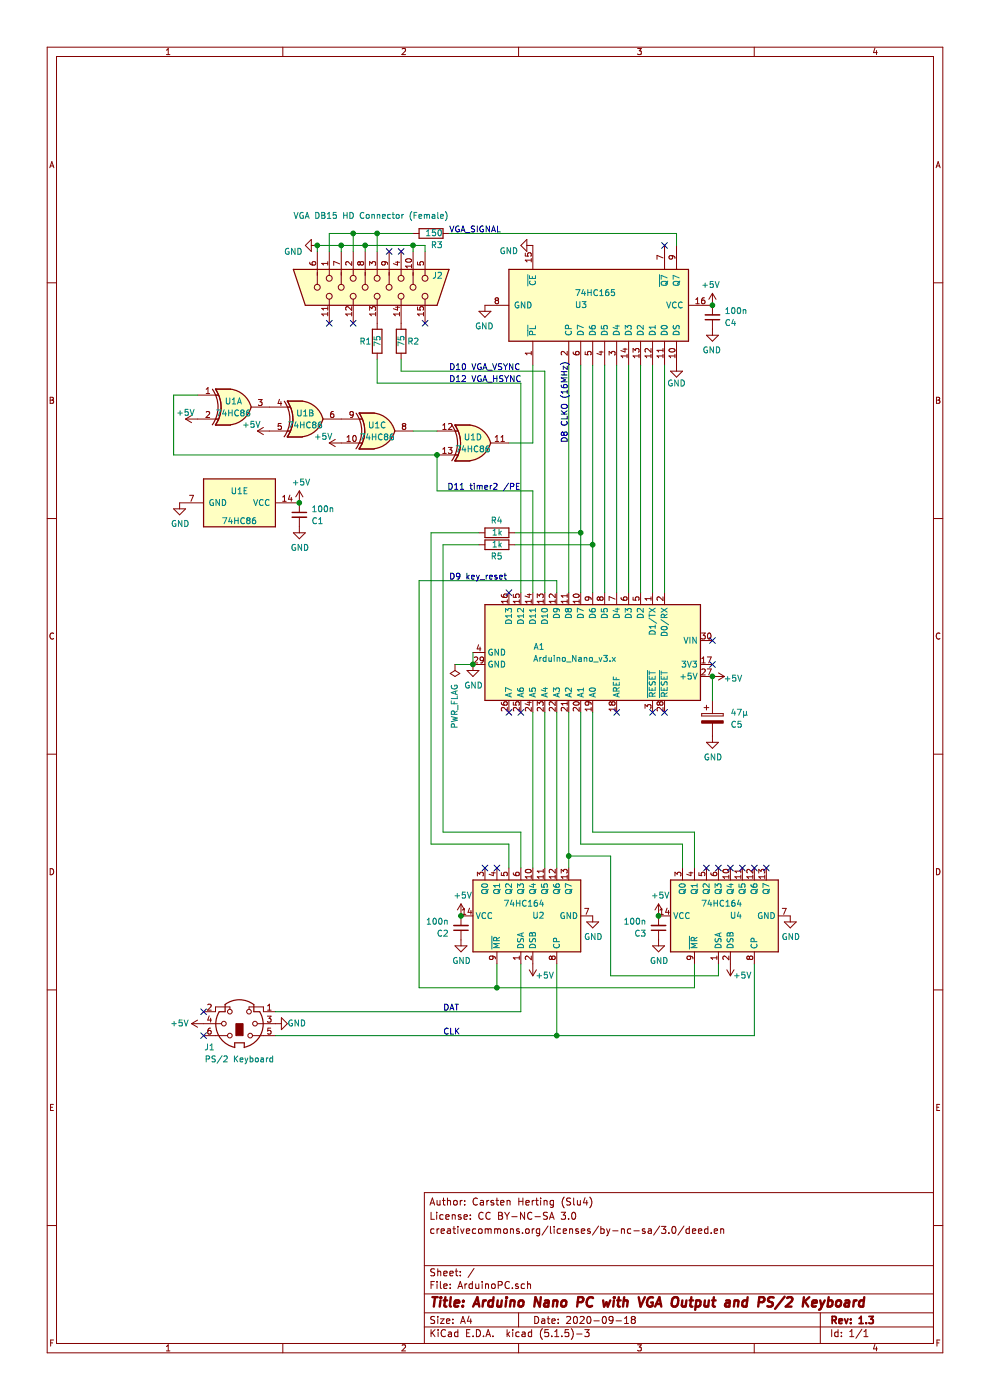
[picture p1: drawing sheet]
EESchema Schematic File Version 4
EELAYER 30 0
EELAYER END
$Descr A4 8268 11693 portrait
encoding utf-8
Sheet 1 1
Title "Arduino Nano PC with VGA Output and PS/2 Keyboard"
Date "2020-09-18"
Rev "1.3"
Comp ""
Comment1 ""
Comment2 "creativecommons.org/licenses/by-nc-sa/3.0/deed.en"
Comment3 "License: CC BY-NC-SA 3.0"
Comment4 "Author: Carsten Herting (Slu4)"
$EndDescr
$Comp
L MCU_Module:Arduino_Nano_v3.x A1
U 1 1
P 4950 5450
F 0 "A1" V 4900 5050 50  0000 R CNN
F 1 "Arduino_Nano_v3.x" V 5000 5650 50  0000 R CNN
F 2 "Module:Arduino_Nano" H 4950 5450 50  0001 C CIN
F 3 "http://www.mouser.com/pdfdocs/Gravitech_Arduino_Nano3_0.pdf" H 4950 5450 50  0001 C CNN
	1    4950 5450
	0    1    1    0   
$EndComp
$Comp
L power:PWR_FLAG #FLG01
U 1 1
P 3800 5550
F 0 "#FLG01" H 3800 5625 50  0001 C CNN
F 1 "PWR_FLAG" V 3800 5900 50  0000 C CNN
F 2 "" H 3800 5550 50  0001 C CNN
F 3 "~" H 3800 5550 50  0001 C CNN
	1    3800 5550
	-1   0    0    1   
$EndComp
$Comp
L power:+5V #PWR023
U 1 1
P 5950 5650
F 0 "#PWR023" H 5950 5500 50  0001 C CNN
F 1 "+5V" V 5965 5823 50  0000 C CNN
F 2 "" H 5950 5650 50  0001 C CNN
F 3 "" H 5950 5650 50  0001 C CNN
	1    5950 5650
	0    1    1    0   
$EndComp
$Comp
L ArduinoPC:74HC165 U3
U 1 1
P 5050 2550
F 0 "U3" V 5050 2300 50  0000 L CNN
F 1 "74HC165" V 5150 2300 50  0000 L CNN
F 2 "Package_DIP:DIP-16_W7.62mm" H 5050 2550 50  0001 C CNN
F 3 "http://www.ti.com/lit/gpn/sn74LS165" H 5050 2550 50  0001 C CNN
	1    5050 2550
	0    1    -1   0   
$EndComp
Wire Wire Line
	3950 5550 3950 5450
$Comp
L power:GND #PWR012
U 1 1
P 3950 5550
F 0 "#PWR012" H 3950 5300 50  0001 C CNN
F 1 "GND" H 3955 5377 50  0000 C CNN
F 2 "" H 3950 5550 50  0001 C CNN
F 3 "" H 3950 5550 50  0001 C CNN
	1    3950 5550
	1    0    0    -1  
$EndComp
NoConn ~ 5950 5550
NoConn ~ 5550 5950
NoConn ~ 5450 5950
NoConn ~ 5150 5950
NoConn ~ 4350 5950
NoConn ~ 4250 5950
$Comp
L Connector:Mini-DIN-6 J1
U 1 1
P 2000 8550
F 0 "J1" H 1750 8750 50  0000 C CNN
F 1 "PS/2 Keyboard" H 2000 8850 50  0000 C CNN
F 2 "ArduinoPC:FP_MINI_DIN_6_PS2" H 2000 8550 50  0001 C CNN
F 3 "http://service.powerdynamics.com/ec/Catalog17/Section%2011.pdf" H 2000 8550 50  0001 C CNN
	1    2000 8550
	1    0    0    1   
$EndComp
$Comp
L Connector:DB15_Female_HighDensity J2
U 1 1
P 3150 2400
F 0 "J2" V 3050 1850 50  0000 L CNN
F 1 "VGA DB15 HD Connector (Female)" V 2550 1800 50  0000 L CNN
F 2 "ArduinoPC:VGA DSUB15HD_female" H 2200 2800 50  0001 C CNN
F 3 " ~" H 2200 2800 50  0001 C CNN
	1    3150 2400
	0    -1   1    0   
$EndComp
NoConn ~ 5950 5350
NoConn ~ 1700 8650
NoConn ~ 1700 8450
$Comp
L power:GND #PWR04
U 1 1
P 2300 8550
F 0 "#PWR04" H 2300 8300 50  0001 C CNN
F 1 "GND" V 2300 8450 50  0000 R CNN
F 2 "" H 2300 8550 50  0001 C CNN
F 3 "" H 2300 8550 50  0001 C CNN
	1    2300 8550
	0    -1   -1   0   
$EndComp
$Comp
L power:+5V #PWR03
U 1 1
P 1700 8550
F 0 "#PWR03" H 1700 8400 50  0001 C CNN
F 1 "+5V" V 1700 8750 50  0000 C CNN
F 2 "" H 1700 8550 50  0001 C CNN
F 3 "" H 1700 8550 50  0001 C CNN
	1    1700 8550
	0    -1   -1   0   
$EndComp
$Comp
L power:GND #PWR013
U 1 1
P 4050 2550
F 0 "#PWR013" H 4050 2300 50  0001 C CNN
F 1 "GND" H 4055 2377 50  0000 C CNN
F 2 "" H 4050 2550 50  0001 C CNN
F 3 "" H 4050 2550 50  0001 C CNN
	1    4050 2550
	-1   0    0    -1  
$EndComp
$Comp
L power:+5V #PWR021
U 1 1
P 5950 2550
F 0 "#PWR021" H 5950 2400 50  0001 C CNN
F 1 "+5V" H 5965 2723 50  0000 C CNN
F 2 "" H 5950 2550 50  0001 C CNN
F 3 "" H 5950 2550 50  0001 C CNN
	1    5950 2550
	-1   0    0    -1  
$EndComp
$Comp
L Device:C_Small C4
U 1 1
P 5950 2650
F 0 "C4" H 6050 2700 50  0000 L CNN
F 1 "100n" H 6050 2600 50  0000 L CNN
F 2 "Capacitor_THT:C_Disc_D3.8mm_W2.6mm_P2.50mm" H 5950 2650 50  0001 C CNN
F 3 "~" H 5950 2650 50  0001 C CNN
	1    5950 2650
	1    0    0    1   
$EndComp
$Comp
L power:GND #PWR022
U 1 1
P 5950 2750
F 0 "#PWR022" H 5950 2500 50  0001 C CNN
F 1 "GND" H 5955 2577 50  0000 C CNN
F 2 "" H 5950 2750 50  0001 C CNN
F 3 "" H 5950 2750 50  0001 C CNN
	1    5950 2750
	-1   0    0    -1  
$EndComp
Connection ~ 5950 2550
$Comp
L power:GND #PWR014
U 1 1
P 4450 2050
F 0 "#PWR014" H 4450 1800 50  0001 C CNN
F 1 "GND" V 4400 1850 50  0000 C CNN
F 2 "" H 4450 2050 50  0001 C CNN
F 3 "" H 4450 2050 50  0001 C CNN
	1    4450 2050
	0    1    -1   0   
$EndComp
NoConn ~ 5550 2050
Wire Wire Line
	2650 2100 2650 2050
Wire Wire Line
	2650 2050 2850 2050
Wire Wire Line
	2850 2050 2850 2100
Wire Wire Line
	2850 2050 3050 2050
Wire Wire Line
	3050 2050 3050 2100
Connection ~ 2850 2050
Wire Wire Line
	3450 2100 3450 2050
Wire Wire Line
	3450 2050 3550 2050
Wire Wire Line
	3550 2050 3550 2100
Wire Wire Line
	3050 2050 3450 2050
Connection ~ 3050 2050
Connection ~ 3450 2050
Wire Wire Line
	2750 2100 2750 1950
Wire Wire Line
	2750 1950 2950 1950
Wire Wire Line
	2950 1950 2950 2100
Wire Wire Line
	2950 1950 3150 1950
Wire Wire Line
	3150 1950 3150 2100
Connection ~ 2950 1950
$Comp
L Device:R R3
U 1 1
P 3600 1950
F 0 "R3" V 3500 1850 50  0000 L CNN
F 1 "150" V 3600 1850 50  0000 L CNN
F 2 "Resistor_THT:R_Axial_DIN0207_L6.3mm_D2.5mm_P7.62mm_Horizontal" V 3530 1950 50  0001 C CNN
F 3 "~" H 3600 1950 50  0001 C CNN
	1    3600 1950
	0    -1   -1   0   
$EndComp
$Comp
L power:GND #PWR08
U 1 1
P 2650 2050
F 0 "#PWR08" H 2650 1800 50  0001 C CNN
F 1 "GND" V 2700 1850 50  0000 C CNN
F 2 "" H 2650 2050 50  0001 C CNN
F 3 "" H 2650 2050 50  0001 C CNN
	1    2650 2050
	0    1    1    0   
$EndComp
$Comp
L Device:R R2
U 1 1
P 3350 2850
F 0 "R2" H 3400 2850 50  0000 L CNN
F 1 "75" V 3350 2800 50  0000 L CNN
F 2 "Resistor_THT:R_Axial_DIN0207_L6.3mm_D2.5mm_P7.62mm_Horizontal" V 3280 2850 50  0001 C CNN
F 3 "~" H 3350 2850 50  0001 C CNN
	1    3350 2850
	1    0    0    -1  
$EndComp
$Comp
L Device:R R1
U 1 1
P 3150 2850
F 0 "R1" H 3000 2850 50  0000 L CNN
F 1 "75" V 3150 2800 50  0000 L CNN
F 2 "Resistor_THT:R_Axial_DIN0207_L6.3mm_D2.5mm_P7.62mm_Horizontal" V 3080 2850 50  0001 C CNN
F 3 "~" H 3150 2850 50  0001 C CNN
	1    3150 2850
	1    0    0    -1  
$EndComp
NoConn ~ 3250 2100
NoConn ~ 3350 2100
NoConn ~ 2750 2700
NoConn ~ 2950 2700
NoConn ~ 3550 2700
$Comp
L power:GND #PWR019
U 1 1
P 5650 3050
F 0 "#PWR019" H 5650 2800 50  0001 C CNN
F 1 "GND" H 5650 2900 50  0000 C CNN
F 2 "" H 5650 3050 50  0001 C CNN
F 3 "" H 5650 3050 50  0001 C CNN
	1    5650 3050
	-1   0    0    -1  
$EndComp
Text Notes 3750 1950 0    50   ~ 0
VGA_SIGNAL
Text Notes 3750 3100 0    50   ~ 0
D10 VGA_VSYNC
Text Notes 3750 3200 0    50   ~ 0
D12 VGA_HSYNC
Text Notes 4750 3700 1    50   ~ 0
D8 CLKO (16MHz)
Text Notes 3750 4850 0    50   ~ 0
D9 key_reset
Connection ~ 3950 5550
Text Notes 4350 4100 2    50   ~ 0
D11 timer2 /PE
$Comp
L Device:C_Small C1
U 1 1
P 2500 4300
F 0 "C1" H 2600 4250 50  0000 L CNN
F 1 "100n" H 2600 4350 50  0000 L CNN
F 2 "Capacitor_THT:C_Disc_D3.8mm_W2.6mm_P2.50mm" H 2500 4300 50  0001 C CNN
F 3 "~" H 2500 4300 50  0001 C CNN
	1    2500 4300
	1    0    0    -1  
$EndComp
$Comp
L power:GND #PWR07
U 1 1
P 2500 4400
F 0 "#PWR07" H 2500 4150 50  0001 C CNN
F 1 "GND" H 2505 4227 50  0000 C CNN
F 2 "" H 2500 4400 50  0001 C CNN
F 3 "" H 2500 4400 50  0001 C CNN
	1    2500 4400
	1    0    0    -1  
$EndComp
$Comp
L 74xx:74HC86 U1
U 1 1
P 1950 3400
F 0 "U1" H 1950 3450 50  0000 C CNN
F 1 "74HC86" H 1950 3350 50  0000 C CNN
F 2 "Package_DIP:DIP-14_W7.62mm" H 1950 3400 50  0001 C CNN
F 3 "http://www.ti.com/lit/gpn/sn74HC86" H 1950 3400 50  0001 C CNN
	1    1950 3400
	1    0    0    -1  
$EndComp
$Comp
L 74xx:74HC86 U1
U 2 1
P 2550 3500
F 0 "U1" H 2550 3550 50  0000 C CNN
F 1 "74HC86" H 2550 3450 50  0000 C CNN
F 2 "Package_DIP:DIP-14_W7.62mm" H 2550 3500 50  0001 C CNN
F 3 "http://www.ti.com/lit/gpn/sn74HC86" H 2550 3500 50  0001 C CNN
	2    2550 3500
	1    0    0    -1  
$EndComp
$Comp
L 74xx:74HC86 U1
U 3 1
P 3150 3600
F 0 "U1" H 3150 3650 50  0000 C CNN
F 1 "74HC86" H 3150 3550 50  0000 C CNN
F 2 "Package_DIP:DIP-14_W7.62mm" H 3150 3600 50  0001 C CNN
F 3 "http://www.ti.com/lit/gpn/sn74HC86" H 3150 3600 50  0001 C CNN
	3    3150 3600
	1    0    0    -1  
$EndComp
$Comp
L 74xx:74HC86 U1
U 4 1
P 3950 3700
F 0 "U1" H 3950 3750 50  0000 C CNN
F 1 "74HC86" H 3950 3650 50  0000 C CNN
F 2 "Package_DIP:DIP-14_W7.62mm" H 3950 3700 50  0001 C CNN
F 3 "http://www.ti.com/lit/gpn/sn74HC86" H 3950 3700 50  0001 C CNN
	4    3950 3700
	1    0    0    -1  
$EndComp
$Comp
L 74xx:74HC86 U1
U 5 1
P 2000 4200
F 0 "U1" V 1900 4200 50  0000 C CNN
F 1 "74HC86" V 2150 4200 50  0000 C CNN
F 2 "Package_DIP:DIP-14_W7.62mm" H 2000 4200 50  0001 C CNN
F 3 "http://www.ti.com/lit/gpn/sn74HC86" H 2000 4200 50  0001 C CNN
	5    2000 4200
	0    1    1    0   
$EndComp
$Comp
L power:+5V #PWR02
U 1 1
P 1650 3500
F 0 "#PWR02" H 1650 3350 50  0001 C CNN
F 1 "+5V" V 1700 3600 50  0000 C CNN
F 2 "" H 1650 3500 50  0001 C CNN
F 3 "" H 1650 3500 50  0001 C CNN
	1    1650 3500
	0    -1   -1   0   
$EndComp
$Comp
L power:+5V #PWR05
U 1 1
P 2250 3600
F 0 "#PWR05" H 2250 3450 50  0001 C CNN
F 1 "+5V" V 2300 3750 50  0000 C CNN
F 2 "" H 2250 3600 50  0001 C CNN
F 3 "" H 2250 3600 50  0001 C CNN
	1    2250 3600
	0    -1   -1   0   
$EndComp
$Comp
L power:+5V #PWR09
U 1 1
P 2850 3700
F 0 "#PWR09" H 2850 3550 50  0001 C CNN
F 1 "+5V" V 2900 3850 50  0000 C CNN
F 2 "" H 2850 3700 50  0001 C CNN
F 3 "" H 2850 3700 50  0001 C CNN
	1    2850 3700
	0    -1   -1   0   
$EndComp
Wire Wire Line
	1650 3300 1450 3300
Wire Wire Line
	1450 3300 1450 3800
$Comp
L power:GND #PWR01
U 1 1
P 1500 4200
F 0 "#PWR01" H 1500 3950 50  0001 C CNN
F 1 "GND" H 1505 4027 50  0000 C CNN
F 2 "" H 1500 4200 50  0001 C CNN
F 3 "" H 1500 4200 50  0001 C CNN
	1    1500 4200
	1    0    0    -1  
$EndComp
$Comp
L power:+5V #PWR06
U 1 1
P 2500 4200
F 0 "#PWR06" H 2500 4050 50  0001 C CNN
F 1 "+5V" H 2515 4373 50  0000 C CNN
F 2 "" H 2500 4200 50  0001 C CNN
F 3 "" H 2500 4200 50  0001 C CNN
	1    2500 4200
	1    0    0    -1  
$EndComp
Connection ~ 2500 4200
Wire Wire Line
	1450 3800 3650 3800
Wire Wire Line
	3800 5550 3950 5550
$Comp
L Device:CP C5
U 1 1
P 5950 6000
F 0 "C5" H 6100 5950 50  0000 L CNN
F 1 "47µ" H 6100 6050 50  0000 L CNN
F 2 "Capacitor_THT:CP_Radial_D6.3mm_P2.50mm" H 5988 5850 50  0001 C CNN
F 3 "~" H 5950 6000 50  0001 C CNN
	1    5950 6000
	1    0    0    -1  
$EndComp
$Comp
L power:GND #PWR024
U 1 1
P 5950 6150
F 0 "#PWR024" H 5950 5900 50  0001 C CNN
F 1 "GND" H 5955 5977 50  0000 C CNN
F 2 "" H 5950 6150 50  0001 C CNN
F 3 "" H 5950 6150 50  0001 C CNN
	1    5950 6150
	1    0    0    -1  
$EndComp
Wire Wire Line
	5950 5850 5950 5650
Connection ~ 5950 5650
NoConn ~ 6400 7250
NoConn ~ 6300 7250
NoConn ~ 6200 7250
NoConn ~ 6100 7250
NoConn ~ 6000 7250
NoConn ~ 5900 7250
NoConn ~ 4050 7250
$Comp
L 74xx:74HC164 U4
U 1 1
P 6000 7650
F 0 "U4" V 6000 7450 50  0000 L CNN
F 1 "74HC164" V 6100 7450 50  0000 L CNN
F 2 "Package_DIP:DIP-14_W7.62mm" H 6900 7350 50  0001 C CNN
F 3 "https://assets.nexperia.com/documents/data-sheet/74HC_HCT164.pdf" H 6900 7350 50  0001 C CNN
	1    6000 7650
	0    -1   -1   0   
$EndComp
Wire Wire Line
	6000 8150 6000 8050
Wire Wire Line
	5100 8150 6000 8150
Wire Wire Line
	4650 8650 4650 8050
$Comp
L power:+5V #PWR015
U 1 1
P 4450 8050
F 0 "#PWR015" H 4450 7900 50  0001 C CNN
F 1 "+5V" H 4550 8150 50  0000 C CNN
F 2 "" H 4450 8050 50  0001 C CNN
F 3 "" H 4450 8050 50  0001 C CNN
	1    4450 8050
	1    0    0    1   
$EndComp
$Comp
L power:+5V #PWR020
U 1 1
P 6100 8050
F 0 "#PWR020" H 6100 7900 50  0001 C CNN
F 1 "+5V" H 6200 8150 50  0000 C CNN
F 2 "" H 6100 8050 50  0001 C CNN
F 3 "" H 6100 8050 50  0001 C CNN
	1    6100 8050
	1    0    0    1   
$EndComp
$Comp
L power:GND #PWR018
U 1 1
P 5500 7850
F 0 "#PWR018" H 5500 7600 50  0001 C CNN
F 1 "GND" H 5505 7677 50  0000 C CNN
F 2 "" H 5500 7850 50  0001 C CNN
F 3 "" H 5500 7850 50  0001 C CNN
	1    5500 7850
	1    0    0    -1  
$EndComp
$Comp
L Device:C_Small C3
U 1 1
P 5500 7750
F 0 "C3" H 5600 7800 50  0000 L CNN
F 1 "100n" H 5600 7700 50  0000 L CNN
F 2 "Capacitor_THT:C_Disc_D3.8mm_W2.6mm_P2.50mm" H 5500 7750 50  0001 C CNN
F 3 "~" H 5500 7750 50  0001 C CNN
	1    5500 7750
	-1   0    0    1   
$EndComp
$Comp
L power:+5V #PWR017
U 1 1
P 5500 7650
F 0 "#PWR017" H 5500 7500 50  0001 C CNN
F 1 "+5V" H 5515 7823 50  0000 C CNN
F 2 "" H 5500 7650 50  0001 C CNN
F 3 "" H 5500 7650 50  0001 C CNN
	1    5500 7650
	1    0    0    -1  
$EndComp
$Comp
L power:GND #PWR025
U 1 1
P 6600 7650
F 0 "#PWR025" H 6600 7400 50  0001 C CNN
F 1 "GND" H 6605 7477 50  0000 C CNN
F 2 "" H 6600 7650 50  0001 C CNN
F 3 "" H 6600 7650 50  0001 C CNN
	1    6600 7650
	1    0    0    -1  
$EndComp
$Comp
L power:GND #PWR016
U 1 1
P 4950 7650
F 0 "#PWR016" H 4950 7400 50  0001 C CNN
F 1 "GND" H 4955 7477 50  0000 C CNN
F 2 "" H 4950 7650 50  0001 C CNN
F 3 "" H 4950 7650 50  0001 C CNN
	1    4950 7650
	1    0    0    -1  
$EndComp
$Comp
L 74xx:74HC164 U2
U 1 1
P 4350 7650
F 0 "U2" V 4350 7450 50  0000 L CNN
F 1 "74HC164" V 4450 7450 50  0000 L CNN
F 2 "Package_DIP:DIP-14_W7.62mm" H 5250 7350 50  0001 C CNN
F 3 "https://assets.nexperia.com/documents/data-sheet/74HC_HCT164.pdf" H 5250 7350 50  0001 C CNN
	1    4350 7650
	0    -1   -1   0   
$EndComp
Wire Wire Line
	4350 8450 4350 8050
Wire Wire Line
	2300 8450 4350 8450
Connection ~ 4650 8650
Text Notes 3700 8450 0    50   ~ 0
DAT
Text Notes 3700 8650 0    50   ~ 0
CLK
NoConn ~ 4150 7250
Wire Wire Line
	4950 6950 5800 6950
Wire Wire Line
	5800 6950 5800 7250
Wire Wire Line
	5700 7250 5700 7050
Wire Wire Line
	5700 7050 4850 7050
Wire Wire Line
	5100 7150 5100 8150
Wire Wire Line
	4750 7250 4750 7150
Wire Wire Line
	4750 7150 5100 7150
Wire Wire Line
	3450 3600 3650 3600
Wire Wire Line
	4250 7250 4250 7050
Wire Wire Line
	4450 7250 4450 5950
Wire Wire Line
	4550 5950 4550 7250
Wire Wire Line
	4650 7250 4650 5950
Wire Wire Line
	4750 7150 4750 5950
Connection ~ 4750 7150
Wire Wire Line
	4850 7050 4850 5950
Wire Wire Line
	4950 6950 4950 5950
Wire Wire Line
	4150 8250 5800 8250
Connection ~ 4150 8250
Wire Wire Line
	4150 8250 4150 8050
Connection ~ 2650 2050
Wire Wire Line
	5550 3050 5550 4950
Wire Wire Line
	5450 4950 5450 3050
Wire Wire Line
	5350 3050 5350 4950
Wire Wire Line
	5250 4950 5250 3050
Wire Wire Line
	5150 3050 5150 4950
Wire Wire Line
	5050 4950 5050 3050
Wire Wire Line
	4950 4950 4950 4550
Wire Wire Line
	4850 4950 4850 4450
Wire Wire Line
	5650 2050 5650 1950
Wire Wire Line
	5650 1950 3750 1950
Wire Wire Line
	3150 1950 3450 1950
Connection ~ 3150 1950
Wire Wire Line
	4350 4950 4350 3200
Wire Wire Line
	4350 3200 3150 3200
Wire Wire Line
	3150 3000 3150 3200
Wire Wire Line
	3350 3100 4550 3100
Wire Wire Line
	4550 3100 4550 4950
Wire Wire Line
	3350 3000 3350 3100
Wire Wire Line
	4650 4950 4650 4850
Wire Wire Line
	4650 4850 3500 4850
Wire Wire Line
	3500 4850 3500 8250
Wire Wire Line
	3500 8250 4150 8250
Wire Wire Line
	4450 4950 4450 4100
Wire Wire Line
	4250 3700 4450 3700
Wire Wire Line
	3650 4100 4450 4100
Wire Wire Line
	2300 8650 4650 8650
$Comp
L Device:R R4
U 1 1
P 4150 4450
F 0 "R4" V 4250 4400 50  0000 L CNN
F 1 "1k" V 4150 4400 50  0000 L CNN
F 2 "Resistor_THT:R_Axial_DIN0207_L6.3mm_D2.5mm_P7.62mm_Horizontal" V 4080 4450 50  0001 C CNN
F 3 "~" H 4150 4450 50  0001 C CNN
	1    4150 4450
	0    -1   -1   0   
$EndComp
$Comp
L Device:R R5
U 1 1
P 4150 4550
F 0 "R5" V 4050 4500 50  0000 L CNN
F 1 "1k" V 4150 4500 50  0000 L CNN
F 2 "Resistor_THT:R_Axial_DIN0207_L6.3mm_D2.5mm_P7.62mm_Horizontal" V 4080 4550 50  0001 C CNN
F 3 "~" H 4150 4550 50  0001 C CNN
	1    4150 4550
	0    -1   -1   0   
$EndComp
NoConn ~ 4250 4950
Wire Wire Line
	4250 7050 3600 7050
Wire Wire Line
	3600 7050 3600 4450
Wire Wire Line
	3600 4450 4000 4450
Wire Wire Line
	4300 4450 4850 4450
Connection ~ 4850 4450
Wire Wire Line
	4850 4450 4850 3050
Wire Wire Line
	4300 4550 4950 4550
Connection ~ 4950 4550
Wire Wire Line
	4950 4550 4950 3050
Wire Wire Line
	4000 4550 3700 4550
Wire Wire Line
	3700 4550 3700 6950
Wire Wire Line
	3700 6950 4350 6950
Wire Wire Line
	4350 6950 4350 7250
$Comp
L power:GND #PWR011
U 1 1
P 3850 7850
F 0 "#PWR011" H 3850 7600 50  0001 C CNN
F 1 "GND" H 3855 7677 50  0000 C CNN
F 2 "" H 3850 7850 50  0001 C CNN
F 3 "" H 3850 7850 50  0001 C CNN
	1    3850 7850
	1    0    0    -1  
$EndComp
$Comp
L Device:C_Small C2
U 1 1
P 3850 7750
F 0 "C2" H 3950 7800 50  0000 L CNN
F 1 "100n" H 3950 7700 50  0000 L CNN
F 2 "Capacitor_THT:C_Disc_D3.8mm_W2.6mm_P2.50mm" H 3850 7750 50  0001 C CNN
F 3 "~" H 3850 7750 50  0001 C CNN
	1    3850 7750
	-1   0    0    1   
$EndComp
$Comp
L power:+5V #PWR010
U 1 1
P 3850 7650
F 0 "#PWR010" H 3850 7500 50  0001 C CNN
F 1 "+5V" H 3865 7823 50  0000 C CNN
F 2 "" H 3850 7650 50  0001 C CNN
F 3 "" H 3850 7650 50  0001 C CNN
	1    3850 7650
	1    0    0    -1  
$EndComp
Connection ~ 3850 7650
Connection ~ 5500 7650
Wire Wire Line
	5800 8050 5800 8250
Wire Wire Line
	6300 8050 6300 8650
Wire Wire Line
	6300 8650 4650 8650
Wire Wire Line
	4750 3050 4750 4950
Wire Wire Line
	4450 3050 4450 3700
Wire Wire Line
	3650 4100 3650 3800
Connection ~ 3650 3800
$EndSCHEMATC
